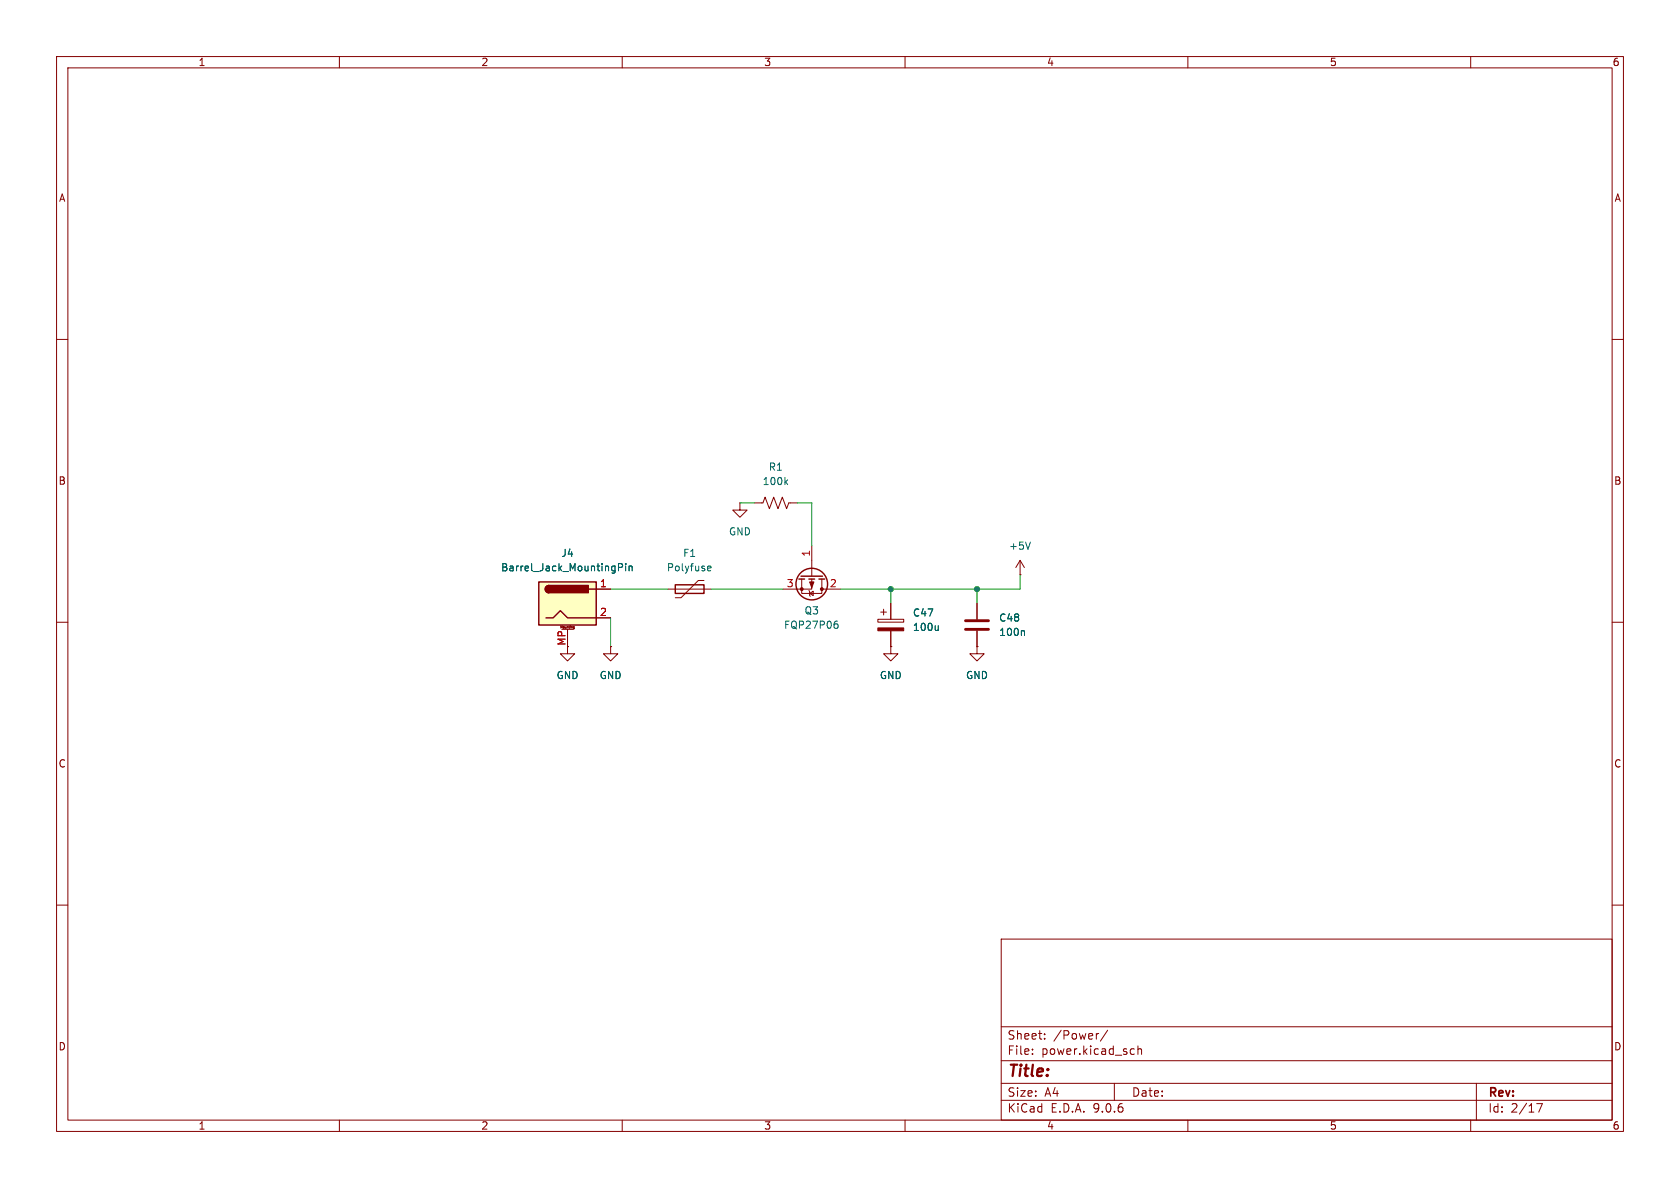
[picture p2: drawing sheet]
<svg xmlns="http://www.w3.org/2000/svg" width="297mm" height="210mm" viewBox="0 0 297 210" stroke-linecap="round" stroke-linejoin="round" font-family="sans-serif">
<g fill="none" stroke="#840000" stroke-width=".18">
<path d="M10 10h277v190h-277zM12 12h273v186h-273zM60 10v2M110 10v2M160 10v2M210 10v2M260 10v2M10 60h2M285 60h2M130.8 88.9v1.3h1.3l-1.3 1.2-1.3-1.2h1.3M130.8 88.9h.1M133.3 88.9h1.6l.4-1 .7 2 .8-2 .7 2 .8-2 .8 2 .3-1h1.6"/>
<path d="M10 110h2M100.3 114.3v1.3h1.3l-1.3 1.2-1.2-1.2h1.2M107.9 114.3v1.3h1.3l-1.3 1.2-1.2-1.2h1.2M107.9 114.3h.1M118.1 104.1h7.6M124.5 102.6h-1.1l-3 3.1h-1M155.2 109.5h4.6v.5h-4.6zM155.7 108.2h1M156.2 107.7v1M157.5 114.3v1.3h1.2l-1.2 1.2-1.3-1.2h1.3M157.5 114.3h.1M157.5 106.7v2.8"/>
<path d="M157.5 111.5v2.8M172.7 114.3v1.3h1.3l-1.3 1.2-1.3-1.2h1.3M172.7 114.3h.1M285 110h2M10 160h2M177 166h108v32h-108zM285 160h2M60 198v2M110 198v2M160 198v2M177 194.5h108M177 191.5h108"/>
<path d="M177 187.5h108M177 181.5h108M182.5 186.3v.1M182.5 185.5v.1M184.7 183.6v.1M184.7 182.8v.1M194.2 182.7l-.2 .1M195.8 182.1l-1.3 2M197 191.5v3M200.1 185.4l.4 .1M200.5 186.3l-.4 .1M201.2 185.5l.2-.1 .3 .1 .1 .9"/>
<path d="M201.2 184.9v1.5M210 198v2M260 198v2M261 191.5v6.5M271.7 195.1h1l-.7 1.5"/>
</g>
<path d="M155.2 111h4.6v.5h-4.6z" fill="#840000" stroke="#840000" stroke-width=".18"/>
<path d="M138.9 85.2l.3 .5M139.2 84.8l-.4 .5M125.1 100.7l.2 .2 .3-.1M125.1 100.2l.2-.1h.2l.2 .1v.2l-.6 .1M165.9 110.6v.9M165.9 111.3l-.2 .2" fill="none" stroke="#006464" stroke-width=".18"/>
<path d="M119.4 103.4h5.1v1.5h-5.1z" fill="none" stroke="#840000" stroke-width=".25"/>
<path d="M95.2 102.9h10.2v7.6h-10.2z" fill="#ffffc2"/>
<g fill="none" stroke="#840000" stroke-width=".25">
<path d="M95.2 102.9h10.2v7.6h-10.2zM96.5 109.2h1.3l1.3-1.2 1.2 1.2h5.1M97 103.5a.64 .64 0 0 0-.6 .6 .64 .64 0 0 0 .6 .7M104.1 104.1h1.3M141.2 102.4h1M141.6 101.9h3.8M143 102.4h1M144.8 102.4h1"/>
<circle cx="143.5" cy="103.3" r="2.79"/>
</g>
<g fill="#840000" stroke="#840000" stroke-width=".25">
<path d="M96.6 103.7l.4-.2v1.3a.63 .63 0 0 1-.6-.4 .63 .63 0 0 1 .2-.7z"/>
<path d="M97 103.5h7v1.3h-7z"/>
</g>
<g fill="none" stroke="#840000" stroke-width=".18">
<path d="M143.5 96.5v5.4M180.3 99.1l-.7 1.2M180.3 99.1l.8 1.2M180.3 99.1v2.5M99.1 111v-.3l.2 .2 .1-.2v.3M99.3 111.3h2M100.3 111.3v3M100.6 110.7v.3M100.8 110.7h.1M101.4 111h.1M101.4 110.8v.2M101.4 110.8h.1v.3"/>
<path d="M101.4 110.8h.1M101.5 111.1h-.1M101.5 111.1h.1M101.5 111h-.1M105.4 104.1h2.5M105.4 109.2h2.5M107.9 114.3h.1M141.7 102.4v2.5h3.6v-2.5M143 104.4l.1 .1v.8l.2 .1M143.1 104.9l.7-.4v.8zM143.5 102.4v1.7h-5.1M145.3 104.1h3.3"/>
<path d="M157.5 114.3h.1M157.5 106.7v2.8M157.5 111.5v2.8M172.7 114.3h.1M172.7 106.7v2.8M172.7 111.5v2.8M180.3 101.6h.1"/>
</g>
<path d="M110.6 99.6v.2M182.2 95.8l-.5 1.3M109.3 100.3l.6-.1 .2-.1-.1-.3-.7-.2v1.3M110.6 100.1v.8M111.2 100.1v.8M111.2 100.2l.2-.1h.3l.1 .8M147.7 110.3h.2l.3 .2-.1 .4-.4 .2M147.8 109.8h.2M165.9 110.6v.9M165.9 111.3l-.2 .2M180.9 111.5l.2 .2v.6" fill="none" stroke="#006464" stroke-width=".18"/>
<g fill="#840000" stroke="#840000" stroke-width=".18">
<path d="M143.1 102.9h.8l-.4 1z"/>
<circle cx="145.3" cy="104.1" r=".25"/>
<circle cx="141.7" cy="104.1" r=".25"/>
</g>
<path d="M170.7 109.7h4.1M170.7 111.3h4.1" fill="none" stroke="#840000" stroke-width=".51"/>
<path d="M130.8 88.9h2.5M141 88.9h2.5v7.6M107.9 104.1h10.2M107.9 109.2v5.1M125.7 104.1h12.7M157.5 104.1v2.6M172.7 104.1v2.6M180.3 101.6v2.5h-31.7" fill="none" stroke="#009600" stroke-width=".18"/>
<g fill="#009600" stroke="#009600" stroke-width=".18">
<circle cx="172.7" cy="104.1" r=".46"/>
<circle cx="157.5" cy="104.1" r=".46"/>
</g>
<text font-size="2.8" fill="#840000" x="178" y="190.9">Title:</text>
<g font-size="2.1" fill="#840000">
<text x="178" y="184">Sheet:</text>
<text x="186.2" y="184">/Power/</text>
<text x="178" y="186.7">File:</text>
<text x="184.1" y="186.7">power.kicad_sch</text>
<text x="178" y="196.9">KiCad</text>
<text x="178" y="194.1">Size:</text>
<text x="184.7" y="194.1">A4</text>
<text x="185.7" y="196.9">E.D.A.</text>
<text x="193.3" y="196.9">9.0.6</text>
<text x="200" y="194.1">Date:</text>
<text x="263" y="194.3">Rev:</text>
<text x="263" y="196.9">Id:</text>
<text x="267.1" y="196.9">2/17</text>
</g>
<g font-size="1.8" fill="#840000">
<text x="35" y="11.9">1</text>
<text x="85" y="11.9">2</text>
<text x="135" y="11.9">3</text>
<text x="185" y="11.9">4</text>
<text x="235" y="11.9">5</text>
<text x="285" y="11.9">6</text>
<text x="10.3" y="35.9">A</text>
<text x="285.3" y="35.9">A</text>
<text x="10.3" y="85.9">B</text>
<text x="285.3" y="85.9">B</text>
<text x="100.1" y="114.2" transform="rotate(-90 100.1 114.2)">MP</text>
<text x="10.3" y="135.9">C</text>
<text x="285.3" y="135.9">C</text>
<text x="10.3" y="185.9">D</text>
<text x="285.3" y="185.9">D</text>
<text x="35" y="199.9">1</text>
<text x="85" y="199.9">2</text>
<text x="135" y="199.9">3</text>
<text x="185" y="199.9">4</text>
<text x="235" y="199.9">5</text>
<text x="285" y="199.9">6</text>
</g>
<g font-size="1.8" fill="#006464">
<text x="135.8" y="83.4">R1</text>
<text x="134.7" y="86">100k</text>
<text x="128.8" y="94.8">GND</text>
<text x="88.5" y="101.2">Barrel_Jack_MountingPin</text>
<text x="99.1" y="98.7">J4</text>
<text x="117.8" y="101.2">Polyfuse</text>
<text x="120.7" y="98.7">F1</text>
<text x="178.3" y="97.4">+5V</text>
<text x="138.5" y="111.4">FQP27P06</text>
<text x="142.1" y="108.8">Q3</text>
<text x="161.3" y="111.7">100u</text>
<text x="161.3" y="109.2">C47</text>
<text x="176.5" y="112.6">100n</text>
<text x="176.5" y="110.1">C48</text>
<text x="98.3" y="120.2">GND</text>
<text x="105.9" y="120.2">GND</text>
<text x="155.4" y="120.2">GND</text>
<text x="170.7" y="120.2">GND</text>
</g>
<g font-size="1.8" fill="#a90000">
<text x="143.3" y="98.5" transform="rotate(-90 143.3 98.5)">1</text>
<text x="106" y="103.9">1</text>
<text x="139" y="103.9">3</text>
<text x="146.6" y="103.9">2</text>
<text x="106" y="109">2</text>
</g>
<text font-size=".5" fill="#840000" x="98.9" y="111.3">Mounting</text>
</svg>
